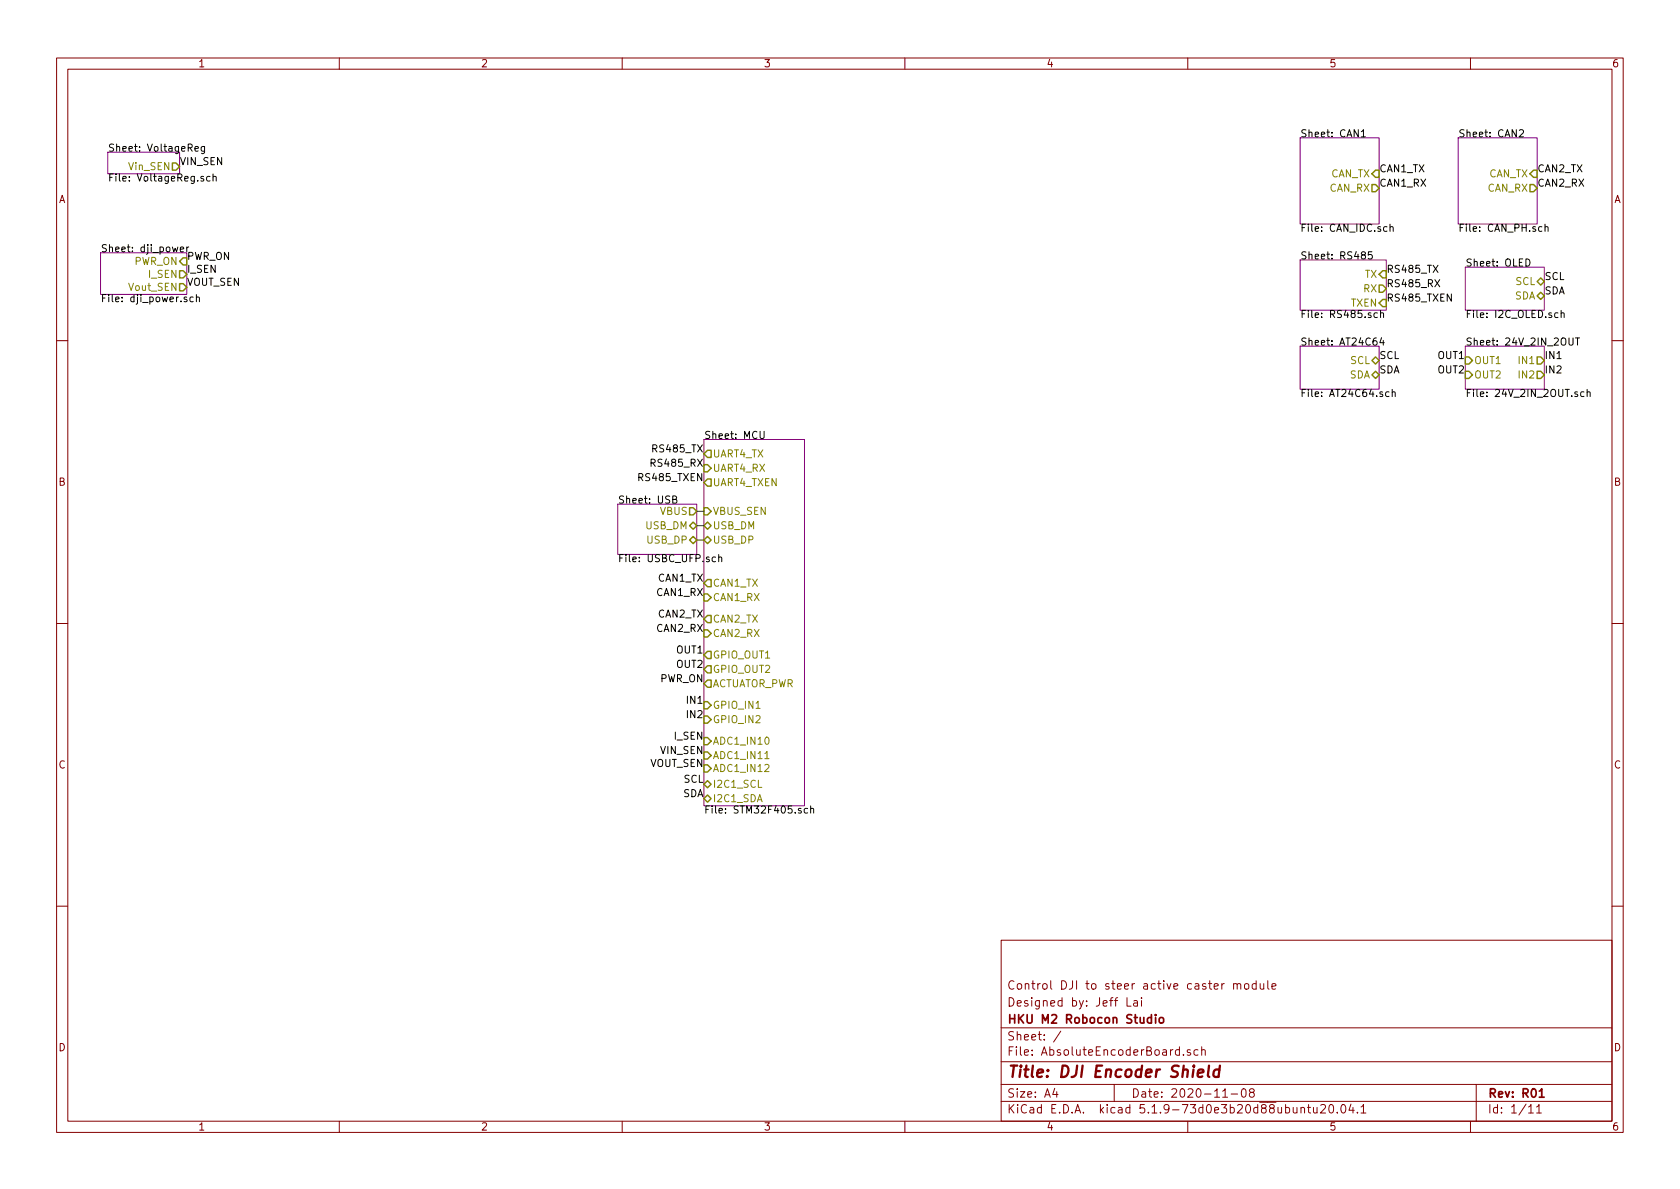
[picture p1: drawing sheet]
<svg xmlns="http://www.w3.org/2000/svg" width="297mm" height="210mm" viewBox="0 0 297 210" stroke-linecap="round" stroke-linejoin="round" font-family="sans-serif">
<g fill="none" stroke="#840000" stroke-width=".18">
<path d="M10 10.3h277v189.9h-277zM12 12.2h273v186.1h-273zM60 10.3v1.9M110 10.3v1.9M160 10.3v1.9M210 10.3v1.9M260 10.3v1.9M10 60.2h2M285 60.2h2M10 110.3h2M285 110.3h2M10 160.2h2"/>
<path d="M177 166.3h108v32h-108zM199.3 176.4v1.5h.7M200.5 177h.5l.1 .9M201.1 177.3l-.5 .1a.29 .29 0 0 0-.2 .2 .29 .29 0 0 0 .2 .3l.5-.1M201.8 176.4v.2M201.8 176.9v1M216.5 173.9l-.5 .3M218.1 174.1l.2-.2 .4 .1v.9M218.1 173.9v1M218.7 174.1l.2-.2 .4 .1 .1 .9M220.1 174.1l.2-.2 .5 .2v.7l-.3 .1-.4-.1zM222.1 174l-.4-.1-.3 .3 .1 .6 .2 .1 .4-.1"/>
<path d="M222.1 173.4v1.5M222.8 173.9v.8a.37 .37 0 0 0 .6 .1M223.4 173.9v1M224.2 173.4v1.3l.2 .2M224.9 174.4l.7-.1-.1-.3-.4-.1-.2 .2v.7h.6M285 160.2h2M60 198.3v1.9M110 198.3v1.9M160 198.3v1.9M177 194.8h108M177 191.8h108M177 187.8h108"/>
<path d="M177 181.8h108M186.5 192.5l-.4 1h1M186.8 193v1M187.6 182.3l-1.3 2M197 191.8v3M208.5 185.7l-.4-.1-.3 .3 .1 .6 .2 .1 .4-.1M208.5 185.1v1.5M209.2 186.5v.1M210 198.3v1.9M210.5 185.7l-.4-.1-.2 .2 .1 .2 .5 .2v.3h-.6M211.8 185.7l-.4-.1-.3 .3 .1 .6 .2 .1 .4-.1M212.5 185.7l.2-.1 .3 .1 .1 .9"/>
<path d="M212.5 185.1v1.5M216.2 194h.8M217.7 193.5h1.1M219.6 192.7l.4-.2a.94 .94 0 0 1 0 1.5 .82 .82 0 0 1-.4-1.3zM221.2 193.2l-.3-.3 .1-.2 .2-.2 .4 .1 .2 .2-.1 .2-.6 .2a.48 .48 0 0 0-.1 .7l.2 .1 .5-.1a.48 .48 0 0 0-.1-.7h-.1M230 196l.2-.2 .4 .1 .1 .9M230 195.8v1M231.2 195.8h.5M231.4 195.3v1.3l.3 .2M232.2 195.8l.1 .9 .4 .1 .2-.1M232.9 195.8v1M233.5 195.5l.2-.2h.4l.3 .5-.9 1h.9"/>
<path d="M235.2 195.4l.2-.1a.94 .94 0 0 1 0 1.5 .82 .82 0 0 1-.2-1.4zM236.4 196.7v.1M237.3 195.4l.1-.1a.8 .8 0 0 1 .6 .8 .8 .8 0 0 1-.6 .7 1 1 0 0 1-.1-1.4zM238.9 195.2l-.4 1.1h.9M239.2 195.8v1M240 196.7v.1M240.6 195.8l.5-.5v1.5M240.6 196.8h.9M260 198.3v1.9M261 191.8v6.5M270.3 195.8l.4-.5v1.5M270.3 196.8h.8"/>
<path d="M271.7 195.8l.4-.5v1.5M271.7 196.8h.8"/>
</g>
<path d="M203.6 179.4v1.5M204.3 179.4v.2M204.3 179.9v1M203.6 180l-.4-.1-.3 .3v.6l.3 .1 .4-.1M205 180.1l.2-.2 .5 .2v.7l-.2 .1-.5-.1zM272.2 193l.4-.5v1.5M272.2 194h.8" fill="none" stroke="#840000" stroke-width=".3"/>
<path d="M211.8 189.8l1-.2-.1-.4-.5-.1-.4 .3v.9l.2 .1 .6-.1M213.8 188.4l-.2 1.8 .2 .2M215.6 189.2a.68 .68 0 0 0-1 .3v.8l.3 .1 .5-.1M215.7 188.4l-.3 2" fill="none" stroke="#840000" stroke-width=".41"/>
<path d="M19 26.9h12.7v3.8h-12.7zM229.9 24.4h13.9v15.2h-13.9zM257.8 24.4h14v15.2h-14zM17.8 44.7h15.2v7.4h-15.2zM229.9 46h15.2v8.9h-15.2zM259.1 47.2h13.9v7.7h-13.9zM124.5 77.7h17.7v64.8h-17.7zM229.9 61.2h13.9v7.6h-13.9zM259.1 61.2h13.9v7.6h-13.9zM109.2 89.1h14v8.9h-14z" fill="none" stroke="#840084" stroke-width=".18"/>
<g fill="none" stroke="#000" stroke-width=".18">
<path d="M34.5 26.3l.6-.1-.1-.2-.4-.1-.1 .2v.6h.5M36 31.2h-.3l-.2 .2 .1 .1 .4 .2v.3h-.5M36.2 25.9l-.1 1.1-.2 .2-.3-.1M36.2 26l-.4-.1-.2 .2 .1 .6h.5M37.1 31.2h-.3l-.3 .2 .2 .6h.4M37.7 31.3l.2-.1h.3v.8M37.7 30.8v1.2M240.7 23.3l.4-.4v1.3M240.7 24.2h.7M245.8 39.6v1.3M268.6 23.1l.5-.2 .2 .2 .1 .2-.1 .2-.7 .7h.8M273.2 39.6v1.3"/>
<path d="M31.9 44.1l.6-.1-.1-.3h-.3l-.2 .2v.6h.5M33 52.6l-.3-.1-.2 .2 .1 .2 .4 .1v.3h-.5M33 43.7v.8M33.4 43.7l-.4 .2M34.2 52.6l-.4-.1-.2 .3 .1 .5h.5M34.7 52.6l.2-.1 .3 .1 .1 .8M34.7 52.1v1.3M242.6 44.5h-.6l-.1 .6 .5-.1 .2 .3v.3l-.2 .2-.5-.1M243.5 55.4l-.3-.1-.3 .2 .2 .6h.4M244.1 55.4l.2-.1 .3 .1v.8M244.1 54.9v1.3M244.3 59.7l-.3 .9h.8"/>
<path d="M245.2 40.1h-.3l-.3 .2 .2 .6h.4M245.8 40.2l.1-.1h.4v.8M253.7 49.4l.9 1.3M254.6 49.4l-.9 1.3M269.8 45.8a.64 .64 0 0 1 .7 .6 .64 .64 0 0 1-.7 .7zM272.6 40.1h-.3l-.3 .2 .1 .6h.5M273.2 40.2l.2-.1h.3v.8M275.5 55.4l-.4-.1-.2 .2 .1 .6h.5M276 55.4l.2-.1 .3 .1 .1 .8M276 54.9v1.3M277.4 59.8v1l.2 .2h.3l.2-.2v-1M278.6 59.8h.7"/>
<path d="M278.9 59.8v1.2M134.4 76.3v1l.2 .2h.3l.2-.2v-1M244.6 60.2v.8M245.6 69.3h-.4l-.2 .2 .1 .6h.5M246.2 69.4l.1-.1h.3l.1 .8M246.2 68.9v1.2M280.1 69.3h-.4l-.2 .2 .1 .6h.5M280.6 69.4l.2-.1h.3l.1 .8M280.6 68.9v1.2M115.1 81.9l.6-.1 .1-.2v-.3l-.2-.1h-.5v1.3M118.9 88.3h.6l.1-.2v-.3l-.7-.1v1.3h.6l.1-.2 .1-.3-.3-.2M126.5 98.5h-.3l-.3 .2 .1 .6h.5"/>
<path d="M127.1 98.6l.2-.1h.3v.8M127.1 98.1v1.2M142.8 143l-.4-.1-.2 .3 .1 .5h.5M143.3 143.1l.2-.2 .3 .1 .1 .8M143.3 142.5v1.3"/>
</g>
<g fill="none" stroke="#848400" stroke-width=".25">
<path d="M30.5 28.8h.6l.6 .7-.6 .6h-.6zM242.6 32.6h.6l.6 .7-.6 .6h-.6zM243.2 30.1h.6v1.3h-.6l-.6-.7zM270.5 32.6h.6l.7 .7-.7 .6h-.6zM271.1 30.1h.7v1.3h-.7l-.6-.7zM31.7 47.9h.7l.6 .6-.6 .6h-.7zM31.7 50.2h.7l.6 .6-.6 .6h-.7zM32.4 45.6h.6v1.3h-.6l-.7-.7zM243.8 50.4h.7l.6 .6-.6 .7h-.7zM244.5 47.9h.6v1.2h-.6l-.7-.6zM244.5 53h.6v1.2h-.6l-.7-.6zM271.8 49.8l.6-.7 .6 .7-.6 .6z"/>
<path d="M272.4 51.7l.6 .6-.6 .7-.6-.7zM125.1 79.6h.6v1.3h-.6l-.6-.6zM242.6 66.3l.6-.6 .6 .6-.6 .6zM242.6 63.7l.6-.6 .6 .6-.6 .7zM259.1 65.7h.6l.6 .6-.6 .6h-.6zM259.1 63.1h.6l.6 .6-.6 .7h-.6zM271.8 63.1h.6l.6 .6-.6 .7h-.6zM271.8 65.7h.6l.6 .6-.6 .6h-.6zM121.9 89.8h.7l.6 .6-.6 .7h-.7zM121.9 93l.7-.7 .6 .7-.6 .6zM121.9 95.5l.7-.6 .6 .6-.6 .6zM124.5 82.2h.6l.6 .6-.6 .6h-.6z"/>
<path d="M124.5 93l.6-.7 .6 .7-.6 .6zM124.5 95.5l.6-.6 .6 .6-.6 .6zM124.5 89.8h.6l.6 .6-.6 .7h-.6zM125.1 84.7h.6v1.3h-.6l-.6-.7zM124.5 105h.6l.6 .7-.6 .6h-.6zM124.5 111.4h.6l.6 .6-.6 .6h-.6zM125.1 102.5h.6v1.3h-.6l-.6-.7zM125.1 108.8h.6v1.3h-.6l-.6-.6zM125.1 115.2h.6v1.3h-.6l-.6-.7zM125.1 117.7h.6v1.3h-.6l-.6-.6zM124.5 130.4h.6l.6 .7-.6 .6h-.6zM124.5 133h.6l.6 .6-.6 .6h-.6z"/>
<path d="M124.5 138.7l.6-.7 .6 .7-.6 .6zM124.5 126.6h.6l.6 .6-.6 .7h-.6zM124.5 124.1h.6l.6 .6-.6 .6h-.6zM124.5 135.2h.6l.6 .7-.6 .6h-.6zM125.1 120.3h.6v1.2h-.6l-.6-.6zM124.5 141.2l.6-.6 .6 .6-.6 .7z"/>
</g>
<path d="M135.2 135.3l.5-.1 .2 .1 .1 .2-.1 .2-.7 .7h.8M135.2 134.2h.8" fill="none" stroke="#848400" stroke-width=".18"/>
<path d="M123.2 90.4h1.3M123.2 93h1.3M123.2 95.5h1.3" fill="none" stroke="#008400" stroke-width=".18"/>
<text font-size="2.8" fill="#840000" x="178" y="190.5">Title: DJI Encoder Shield</text>
<g font-size="2.1" fill="#840000">
<text x="178" y="178">Designed by: Jeff Lai</text>
<text x="178" y="175">Control DJI to steer active caster module</text>
<text x="178" y="184">Sheet: /</text>
<text x="178" y="181">HKU M2 Robocon Studio</text>
<text x="178" y="186.7">File: AbsoluteEncoderBoard.sch</text>
<text x="178" y="196.9">KiCad E.D.A. kicad 5.1.9-73d0e3b20d88ubuntu20.04.1</text>
<text x="178" y="194.1">Size: A4</text>
<text x="200" y="194.1">Date: 2020-11-08</text>
<text x="263" y="194.1">Rev: R01</text>
<text x="263" y="196.9">Id: 1/11</text>
</g>
<g font-size="1.8" fill="#840000">
<text x="35" y="11.9">1</text>
<text x="85" y="11.9">2</text>
<text x="135" y="11.9">3</text>
<text x="185" y="11.9">4</text>
<text x="235" y="11.9">5</text>
<text x="285" y="11.9">6</text>
<text x="10.4" y="35.9">A</text>
<text x="285.4" y="35.9">A</text>
<text x="10.4" y="85.9">B</text>
<text x="285.4" y="85.9">B</text>
<text x="10.4" y="135.9">C</text>
<text x="285.4" y="135.9">C</text>
<text x="10.4" y="185.9">D</text>
<text x="285.4" y="185.9">D</text>
<text x="35" y="199.9">1</text>
<text x="85" y="199.9">2</text>
<text x="135" y="199.9">3</text>
<text x="185" y="199.9">4</text>
<text x="235" y="199.9">5</text>
<text x="285" y="199.9">6</text>
</g>
<g font-size="1.8">
<text x="19" y="26.8">Sheet: VoltageReg</text>
<text x="31.7" y="29.2">VIN_SEN</text>
<text x="229.9" y="24.3">Sheet: CAN1</text>
<text x="257.8" y="24.3">Sheet: CAN2</text>
<text x="19" y="32.1">File: VoltageReg.sch</text>
<text x="243.8" y="33">CAN1_RX</text>
<text x="243.8" y="30.5">CAN1_TX</text>
<text x="271.8" y="30.5">CAN2_TX</text>
<text x="271.8" y="33">CAN2_RX</text>
<text x="229.9" y="41">File: CAN_IDC.sch</text>
<text x="257.8" y="41">File: CAN_PH.sch</text>
<text x="17.8" y="44.6">Sheet: dji_power</text>
<text x="33" y="46">PWR_ON</text>
<text x="229.9" y="45.9">Sheet: RS485</text>
<text x="259.1" y="47.1">Sheet: OLED</text>
<text x="17.8" y="53.4">File: dji_power.sch</text>
<text x="33" y="50.5">VOUT_SEN</text>
<text x="33" y="48.3">I_SEN</text>
<text x="245.1" y="53.3">RS485_TXEN</text>
<text x="245.1" y="48.3">RS485_TX</text>
<text x="245.1" y="50.8">RS485_RX</text>
<text x="273" y="49.5">SCL</text>
<text x="273" y="52.1">SDA</text>
<text x="229.9" y="56.2">File: RS485.sch</text>
<text x="259.1" y="56.2">File: I2C_OLED.sch</text>
<text x="229.9" y="61.1">Sheet: AT24C64</text>
<text x="243.8" y="63.5">SCL</text>
<text x="254.4" y="63.5">OUT1</text>
<text x="259.1" y="61.1">Sheet: 24V_2IN_2OUT</text>
<text x="273" y="63.5">IN1</text>
<text x="229.9" y="70.2">File: AT24C64.sch</text>
<text x="243.8" y="66">SDA</text>
<text x="254.4" y="66">OUT2</text>
<text x="259.1" y="70.2">File: 24V_2IN_2OUT.sch</text>
<text x="273" y="66">IN2</text>
<text x="124.5" y="77.6">Sheet: MCU</text>
<text x="115.6" y="82.5">RS485_RX</text>
<text x="115.8" y="80">RS485_TX</text>
<text x="109.2" y="89">Sheet: USB</text>
<text x="113.4" y="85.1">RS485_TXEN</text>
<text x="109.2" y="99.4">File: USBC_UFP.sch</text>
<text x="116.2" y="105.4">CAN1_RX</text>
<text x="116.4" y="102.9">CAN1_TX</text>
<text x="116.2" y="111.8">CAN2_RX</text>
<text x="116.4" y="109.2">CAN2_TX</text>
<text x="119.7" y="118.1">OUT2</text>
<text x="119.7" y="115.6">OUT1</text>
<text x="116.7" y="120.6">PWR_ON</text>
<text x="121.7" y="124.5">IN1</text>
<text x="119.4" y="130.8">I_SEN</text>
<text x="121.7" y="127">IN2</text>
<text x="114.9" y="135.6">VOUT_SEN</text>
<text x="116.9" y="133.3">VIN_SEN</text>
<text x="120.7" y="141">SDA</text>
<text x="120.9" y="138.4">SCL</text>
<text x="124.5" y="143.9">File: STM32F405.sch</text>
</g>
<g font-size="1.8" fill="#848400">
<text x="22.9" y="30.1">Vin_SEN</text>
<text x="235.1" y="33.9">CAN_RX</text>
<text x="235.2" y="31.4">CAN_TX</text>
<text x="263" y="33.9">CAN_RX</text>
<text x="263.2" y="31.4">CAN_TX</text>
<text x="23.7" y="46.9">PWR_ON</text>
<text x="22.9" y="51.4">Vout_SEN</text>
<text x="26.4" y="49.1">I_SEN</text>
<text x="241.1" y="51.7">RX</text>
<text x="241.3" y="49.1">TX</text>
<text x="267.8" y="53">SDA</text>
<text x="268" y="50.4">SCL</text>
<text x="238.9" y="54.2">TXEN</text>
<text x="238.8" y="64.4">SCL</text>
<text x="260.6" y="64.4">OUT1</text>
<text x="268.8" y="64.4">IN1</text>
<text x="238.6" y="66.9">SDA</text>
<text x="260.6" y="66.9">OUT2</text>
<text x="268.8" y="66.9">IN2</text>
<text x="126" y="80.9">UART4_TX</text>
<text x="126" y="83.4">UART4_RX</text>
<text x="126" y="86">UART4_TXEN</text>
<text x="114.2" y="93.6">USB_DM</text>
<text x="116.8" y="91.1">VBUS</text>
<text x="126" y="93.6">USB_DM</text>
<text x="126" y="91.1">VBUS_SEN</text>
<text x="114.5" y="96.1">USB_DP</text>
<text x="126" y="96.1">USB_DP</text>
<text x="126" y="103.8">CAN1_TX</text>
<text x="126" y="106.3">CAN1_RX</text>
<text x="126" y="112.6">CAN2_RX</text>
<text x="126" y="110.1">CAN2_TX</text>
<text x="126" y="116.5">GPIO_OUT1</text>
<text x="126" y="119">GPIO_OUT2</text>
<text x="126" y="121.5">ACTUATOR_PWR</text>
<text x="126" y="125.3">GPIO_IN1</text>
<text x="126" y="131.7">ADC1_IN10</text>
<text x="126" y="127.9">GPIO_IN2</text>
<text x="126" y="134.2">ADC1_IN11</text>
<text x="126" y="136.5">ADC1_IN12</text>
<text x="126" y="139.3">I2C1_SCL</text>
<text x="126" y="141.9">I2C1_SDA</text>
</g>
</svg>
